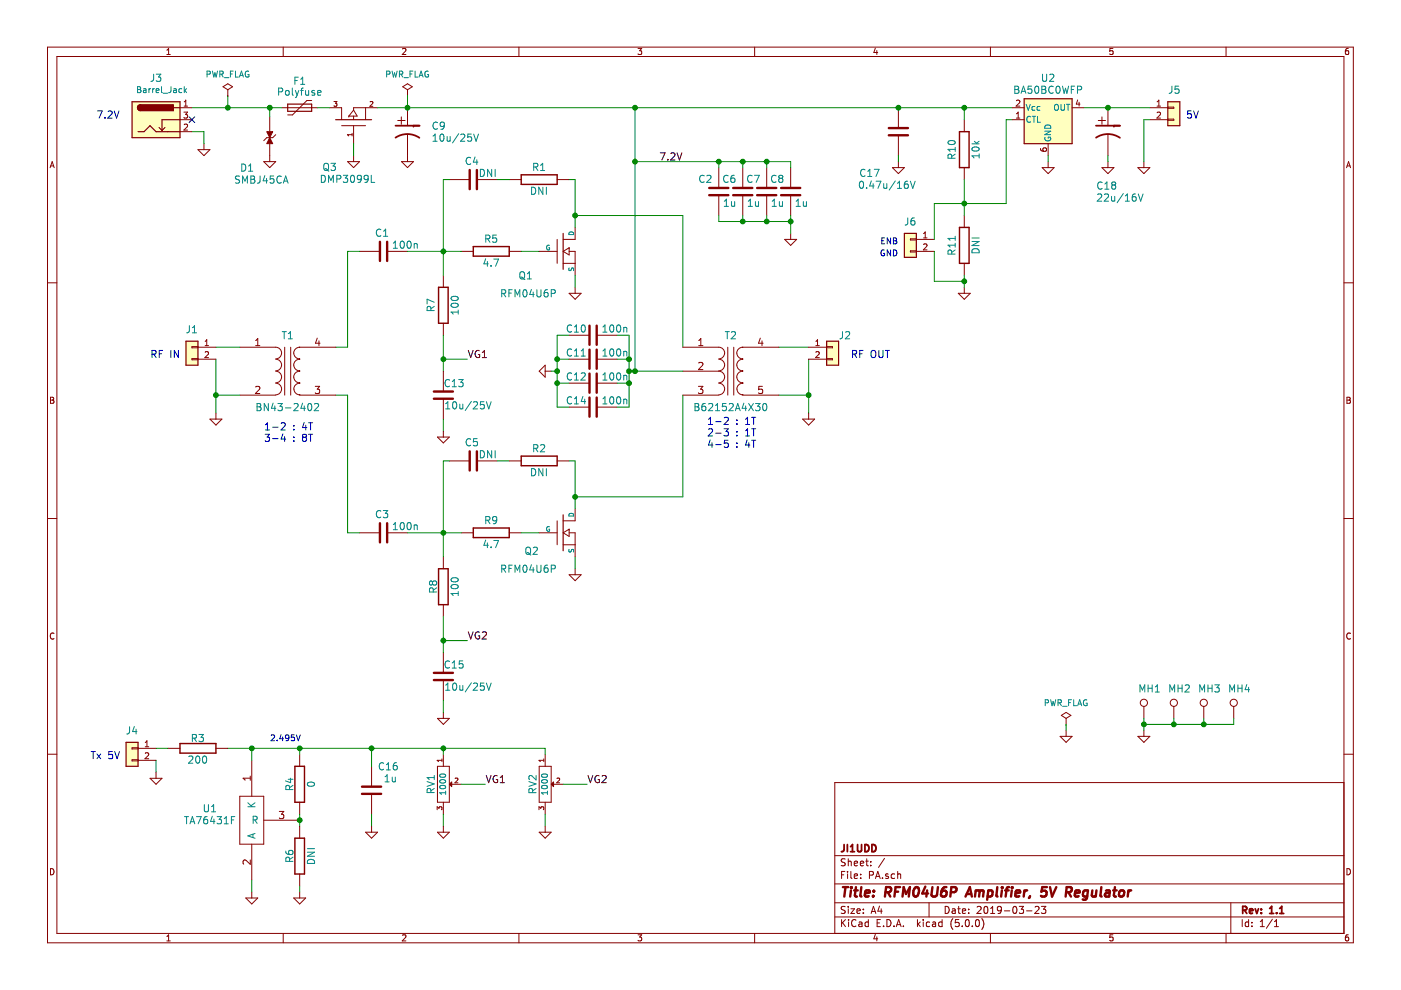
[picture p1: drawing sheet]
EESchema Schematic File Version 4
EELAYER 26 0
EELAYER END
$Descr A4 11693 8268
encoding utf-8
Sheet 1 1
Title "RFM04U6P Amplifier, 5V Regulator"
Date "2019-03-23"
Rev "1.1"
Comp "JI1UDD"
Comment1 ""
Comment2 ""
Comment3 ""
Comment4 ""
$EndDescr
$Comp
L power:GND #PWR01
U 1 1
P 4800 2400
F 0 "#PWR01" H 4800 2400 30  0001 C CNN
F 1 "GND" H 4800 2330 30  0001 C CNN
F 2 "" H 4800 2400 60  0000 C CNN
F 3 "" H 4800 2400 60  0000 C CNN
	1    4800 2400
	1    0    0    -1  
$EndComp
$Comp
L power:GND #PWR02
U 1 1
P 4800 4750
F 0 "#PWR02" H 4800 4750 30  0001 C CNN
F 1 "GND" H 4800 4680 30  0001 C CNN
F 2 "" H 4800 4750 60  0000 C CNN
F 3 "" H 4800 4750 60  0000 C CNN
	1    4800 4750
	1    0    0    -1  
$EndComp
$Comp
L power:GND #PWR03
U 1 1
P 1800 3450
F 0 "#PWR03" H 1800 3450 30  0001 C CNN
F 1 "GND" H 1800 3380 30  0001 C CNN
F 2 "" H 1800 3450 60  0000 C CNN
F 3 "" H 1800 3450 60  0000 C CNN
	1    1800 3450
	1    0    0    -1  
$EndComp
$Comp
L power:GND #PWR04
U 1 1
P 6750 3450
F 0 "#PWR04" H 6750 3450 30  0001 C CNN
F 1 "GND" H 6750 3380 30  0001 C CNN
F 2 "" H 6750 3450 60  0000 C CNN
F 3 "" H 6750 3450 60  0000 C CNN
	1    6750 3450
	1    0    0    -1  
$EndComp
$Comp
L SDR-3:C C1
U 1 1
P 3200 2100
F 0 "C1" V 3350 2050 60  0000 L CNN
F 1 "100n" V 3250 1800 60  0000 L CNN
F 2 "SDR-3:SM0603" V 3050 2100 39  0001 C CNN
F 3 "" H 3200 2100 60  0000 C CNN
	1    3200 2100
	0    -1   -1   0   
$EndComp
$Comp
L SDR-3:C C3
U 1 1
P 3200 4450
F 0 "C3" V 3350 4400 60  0000 L CNN
F 1 "100n" V 3250 4150 60  0000 L CNN
F 2 "SDR-3:SM0603" V 3050 4450 39  0001 C CNN
F 3 "" H 3200 4450 60  0000 C CNN
	1    3200 4450
	0    -1   -1   0   
$EndComp
$Comp
L SDR-3:C C10
U 1 1
P 4950 2800
F 0 "C10" V 5000 2850 60  0000 L CNN
F 1 "100n" V 5000 2500 60  0000 L CNN
F 2 "SDR-3:SM0603" H 4950 2300 39  0001 C CNN
F 3 "" H 4950 2800 60  0000 C CNN
	1    4950 2800
	0    -1   -1   0   
$EndComp
$Comp
L power:GND #PWR06
U 1 1
P 4600 3100
F 0 "#PWR06" H 4600 3100 30  0001 C CNN
F 1 "GND" H 4600 3030 30  0001 C CNN
F 2 "" H 4600 3100 60  0000 C CNN
F 3 "" H 4600 3100 60  0000 C CNN
	1    4600 3100
	0    1    1    0   
$EndComp
Text Label 5500 1350 0    60   ~ 0
7.2V
$Comp
L SDR-3:MOSFET_N Q1
U 1 1
P 4700 2100
F 0 "Q1" H 4450 1900 60  0000 R CNN
F 1 "RFM04U6P" H 4650 1750 60  0000 R CNN
F 2 "SDR-3:SOT89-3_Housing_RevA_02Sep2012" H 4650 1650 39  0001 C CNN
F 3 "" H 4700 2100 60  0000 C CNN
	1    4700 2100
	1    0    0    -1  
$EndComp
$Comp
L SDR-3:MOSFET_N Q2
U 1 1
P 4700 4450
F 0 "Q2" H 4500 4300 60  0000 R CNN
F 1 "RFM04U6P" H 4650 4150 60  0000 R CNN
F 2 "SDR-3:SOT89-3_Housing_RevA_02Sep2012" H 4850 4000 39  0001 C CNN
F 3 "" H 4700 4450 60  0000 C CNN
	1    4700 4450
	1    0    0    -1  
$EndComp
$Comp
L SDR-3:R R1
U 1 1
P 4500 1500
F 0 "R1" V 4600 1500 60  0000 C CNN
F 1 "DNI" V 4400 1500 60  0000 C CNN
F 2 "SDR-3:SM0805" V 4430 1500 39  0001 C CNN
F 3 "" H 4500 1500 30  0000 C CNN
	1    4500 1500
	0    -1   -1   0   
$EndComp
$Comp
L SDR-3:C C4
U 1 1
P 3950 1500
F 0 "C4" V 4100 1450 60  0000 L CNN
F 1 "DNI" V 4000 1300 60  0000 L CNN
F 2 "SDR-3:SM0603" V 3800 1500 39  0001 C CNN
F 3 "" H 3950 1500 60  0000 C CNN
	1    3950 1500
	0    -1   -1   0   
$EndComp
$Comp
L SDR-3:R R2
U 1 1
P 4500 3850
F 0 "R2" V 4600 3850 60  0000 C CNN
F 1 "DNI" V 4400 3850 60  0000 C CNN
F 2 "SDR-3:SM0805" V 4430 3850 39  0001 C CNN
F 3 "" H 4500 3850 30  0000 C CNN
	1    4500 3850
	0    -1   -1   0   
$EndComp
$Comp
L SDR-3:C C5
U 1 1
P 3950 3850
F 0 "C5" V 4100 3800 60  0000 L CNN
F 1 "DNI" V 4000 3650 60  0000 L CNN
F 2 "SDR-3:SM0603" V 3800 3850 39  0001 C CNN
F 3 "" H 3950 3850 60  0000 C CNN
	1    3950 3850
	0    -1   -1   0   
$EndComp
$Comp
L SDR-3:R R3
U 1 1
P 1650 6250
F 0 "R3" V 1730 6250 60  0000 C CNN
F 1 "200" V 1550 6250 60  0000 C CNN
F 2 "SDR-3:SM0603" V 1580 6250 39  0001 C CNN
F 3 "" H 1650 6250 30  0000 C CNN
	1    1650 6250
	0    -1   -1   0   
$EndComp
$Comp
L SDR-3:R R5
U 1 1
P 4100 2100
F 0 "R5" V 4200 2100 60  0000 C CNN
F 1 "4.7" V 4000 2100 60  0000 C CNN
F 2 "SDR-3:SM0603" V 4030 2100 39  0001 C CNN
F 3 "" H 4100 2100 30  0000 C CNN
	1    4100 2100
	0    -1   -1   0   
$EndComp
$Comp
L SDR-3:R R6
U 1 1
P 2500 7150
F 0 "R6" V 2580 7150 60  0000 C CNN
F 1 "DNI" V 2400 7150 60  0000 C CNN
F 2 "SDR-3:SM0603" V 2430 7150 39  0001 C CNN
F 3 "" H 2500 7150 30  0000 C CNN
	1    2500 7150
	-1   0    0    1   
$EndComp
$Comp
L power:GND #PWR07
U 1 1
P 2500 7450
F 0 "#PWR07" H 2500 7450 30  0001 C CNN
F 1 "GND" H 2500 7380 30  0001 C CNN
F 2 "" H 2500 7450 60  0000 C CNN
F 3 "" H 2500 7450 60  0000 C CNN
	1    2500 7450
	1    0    0    -1  
$EndComp
$Comp
L SDR-3:R R4
U 1 1
P 2500 6550
F 0 "R4" V 2580 6550 60  0000 C CNN
F 1 "0" V 2400 6550 60  0000 C CNN
F 2 "SDR-3:SM0603" V 2430 6550 39  0001 C CNN
F 3 "" H 2500 6550 30  0000 C CNN
	1    2500 6550
	-1   0    0    1   
$EndComp
$Comp
L SDR-3:POT RV1
U 1 1
P 3700 6550
F 0 "RV1" H 3700 6450 60  0000 C CNN
F 1 "1000" H 3700 6550 50  0000 C CNN
F 2 "SDR-3:TS4YJ" V 4200 6550 39  0001 C CNN
F 3 "" H 3700 6550 60  0000 C CNN
	1    3700 6550
	0    1    1    0   
$EndComp
Text Label 4050 6550 0    60   ~ 0
VG1
$Comp
L SDR-3:POT RV2
U 1 1
P 4550 6550
F 0 "RV2" H 4550 6450 60  0000 C CNN
F 1 "1000" H 4550 6550 50  0000 C CNN
F 2 "SDR-3:TS4YJ" V 5050 6550 39  0001 C CNN
F 3 "" H 4550 6550 60  0000 C CNN
	1    4550 6550
	0    1    1    0   
$EndComp
Text Label 4900 6550 0    60   ~ 0
VG2
Text Label 3900 3000 0    60   ~ 0
VG1
Text Label 3900 5350 0    60   ~ 0
VG2
$Comp
L SDR-3:C C15
U 1 1
P 3700 5650
F 0 "C15" H 3700 5750 60  0000 L CNN
F 1 "10u/25V" H 3706 5565 60  0000 L CNN
F 2 "SDR-3:SM0603" H 3950 5500 39  0001 C CNN
F 3 "" H 3700 5650 60  0000 C CNN
	1    3700 5650
	1    0    0    -1  
$EndComp
$Comp
L power:GND #PWR010
U 1 1
P 3700 5950
F 0 "#PWR010" H 3700 5950 30  0001 C CNN
F 1 "GND" H 3700 5880 30  0001 C CNN
F 2 "" H 3700 5950 60  0000 C CNN
F 3 "" H 3700 5950 60  0000 C CNN
	1    3700 5950
	1    0    0    -1  
$EndComp
$Comp
L SDR-3:C C13
U 1 1
P 3700 3300
F 0 "C13" H 3700 3400 60  0000 L CNN
F 1 "10u/25V" H 3706 3215 60  0000 L CNN
F 2 "SDR-3:SM0603" H 3950 3150 39  0001 C CNN
F 3 "" H 3700 3300 60  0000 C CNN
	1    3700 3300
	1    0    0    -1  
$EndComp
$Comp
L power:GND #PWR011
U 1 1
P 3700 3600
F 0 "#PWR011" H 3700 3600 30  0001 C CNN
F 1 "GND" H 3700 3530 30  0001 C CNN
F 2 "" H 3700 3600 60  0000 C CNN
F 3 "" H 3700 3600 60  0000 C CNN
	1    3700 3600
	1    0    0    -1  
$EndComp
$Comp
L SDR-3:C C12
U 1 1
P 4950 3200
F 0 "C12" V 5000 3250 60  0000 L CNN
F 1 "100n" V 5000 2900 60  0000 L CNN
F 2 "SDR-3:SM0603" H 4800 2700 39  0001 C CNN
F 3 "" H 4950 3200 60  0000 C CNN
	1    4950 3200
	0    -1   -1   0   
$EndComp
$Comp
L SDR-3:C C14
U 1 1
P 4950 3400
F 0 "C14" V 5000 3450 60  0000 L CNN
F 1 "100n" V 5000 3100 60  0000 L CNN
F 2 "SDR-3:SM0603" H 4950 3000 39  0001 C CNN
F 3 "" H 4950 3400 60  0000 C CNN
	1    4950 3400
	0    -1   -1   0   
$EndComp
$Comp
L SDR-3:C C11
U 1 1
P 4950 3000
F 0 "C11" V 5000 3050 60  0000 L CNN
F 1 "100n" V 5000 2700 60  0000 L CNN
F 2 "SDR-3:SM0603" H 5100 2600 39  0001 C CNN
F 3 "" H 4950 3000 60  0000 C CNN
	1    4950 3000
	0    -1   -1   0   
$EndComp
$Comp
L SDR-3:C C2
U 1 1
P 6000 1600
F 0 "C2" H 6050 1500 60  0000 L CNN
F 1 "1u" H 5850 1700 60  0000 L CNN
F 2 "SDR-3:SM0603" H 6000 1950 39  0001 C CNN
F 3 "" H 6000 1600 60  0000 C CNN
	1    6000 1600
	-1   0    0    1   
$EndComp
$Comp
L SDR-3:C C6
U 1 1
P 6200 1600
F 0 "C6" H 6250 1500 60  0000 L CNN
F 1 "1u" H 6050 1700 60  0000 L CNN
F 2 "SDR-3:SM0603" H 6200 2050 39  0001 C CNN
F 3 "" H 6200 1600 60  0000 C CNN
	1    6200 1600
	-1   0    0    1   
$EndComp
$Comp
L SDR-3:C C7
U 1 1
P 6400 1600
F 0 "C7" H 6450 1500 60  0000 L CNN
F 1 "1u" H 6250 1700 60  0000 L CNN
F 2 "SDR-3:SM0603" H 6400 2150 39  0001 C CNN
F 3 "" H 6400 1600 60  0000 C CNN
	1    6400 1600
	-1   0    0    1   
$EndComp
$Comp
L SDR-3:C C8
U 1 1
P 6600 1600
F 0 "C8" H 6650 1500 60  0000 L CNN
F 1 "1u" H 6450 1700 60  0000 L CNN
F 2 "SDR-3:SM0603" H 6600 2250 39  0001 C CNN
F 3 "" H 6600 1600 60  0000 C CNN
	1    6600 1600
	-1   0    0    1   
$EndComp
$Comp
L power:GND #PWR012
U 1 1
P 6600 1950
F 0 "#PWR012" H 6600 1950 30  0001 C CNN
F 1 "GND" H 6600 1880 30  0001 C CNN
F 2 "" H 6600 1950 60  0000 C CNN
F 3 "" H 6600 1950 60  0000 C CNN
	1    6600 1950
	1    0    0    -1  
$EndComp
$Comp
L SDR-3:CP1 C9
U 1 1
P 3400 1100
F 0 "C9" H 3600 1150 60  0000 L CNN
F 1 "10u/25V" H 3600 1050 60  0000 L CNN
F 2 "SDR-3:SM0805" H 3400 750 39  0001 C CNN
F 3 "" H 3400 1100 60  0000 C CNN
	1    3400 1100
	1    0    0    -1  
$EndComp
$Comp
L SDR-3:R R7
U 1 1
P 3700 2550
F 0 "R7" V 3800 2550 60  0000 C CNN
F 1 "100" V 3600 2550 60  0000 C CNN
F 2 "SDR-3:SM0603" V 3630 2550 39  0001 C CNN
F 3 "" H 3700 2550 30  0000 C CNN
	1    3700 2550
	-1   0    0    1   
$EndComp
$Comp
L SDR-3:R R8
U 1 1
P 3700 4900
F 0 "R8" V 3780 4900 60  0000 C CNN
F 1 "100" V 3600 4900 60  0000 C CNN
F 2 "SDR-3:SM0603" V 3630 4900 39  0001 C CNN
F 3 "" H 3700 4900 30  0000 C CNN
	1    3700 4900
	-1   0    0    1   
$EndComp
Wire Wire Line
	1800 3300 1800 3450
Wire Wire Line
	5250 3100 5300 3100
Wire Wire Line
	6500 3300 6750 3300
Wire Wire Line
	6750 3300 6750 3450
Wire Wire Line
	4800 2300 4800 2400
Wire Wire Line
	4800 4650 4800 4750
Wire Wire Line
	2000 2900 1800 2900
Wire Wire Line
	6500 2900 6750 2900
Wire Wire Line
	3000 2100 2900 2100
Wire Wire Line
	2900 2100 2900 2900
Wire Wire Line
	2900 2900 2800 2900
Wire Wire Line
	2900 3300 2900 4450
Wire Wire Line
	3400 2100 3700 2100
Wire Wire Line
	3400 4450 3700 4450
Wire Wire Line
	4800 1900 4800 1800
Wire Wire Line
	5700 1800 5700 2900
Wire Wire Line
	5700 4150 5700 3300
Wire Wire Line
	4800 4150 4800 4250
Wire Wire Line
	3700 1500 3700 2100
Connection ~ 3700 2100
Wire Wire Line
	3700 3850 3700 4450
Connection ~ 3700 4450
Wire Wire Line
	5300 1350 6000 1350
Connection ~ 5300 3100
Wire Wire Line
	3900 3000 3700 3000
Wire Wire Line
	3900 5350 3700 5350
Wire Wire Line
	3700 5150 3700 5350
Wire Wire Line
	2800 3300 2900 3300
Wire Wire Line
	1800 3000 1800 3300
Connection ~ 1800 3300
Wire Wire Line
	6750 3300 6750 3000
Connection ~ 6750 3300
Wire Wire Line
	4150 1500 4250 1500
Wire Wire Line
	3750 1500 3700 1500
Wire Wire Line
	4750 1500 4800 1500
Wire Wire Line
	4800 1500 4800 1800
Connection ~ 4800 1800
Wire Wire Line
	4150 3850 4250 3850
Wire Wire Line
	3750 3850 3700 3850
Wire Wire Line
	4750 3850 4800 3850
Wire Wire Line
	4800 3850 4800 4150
Connection ~ 4800 4150
Wire Wire Line
	2900 4450 3000 4450
Wire Wire Line
	3700 6250 3700 6300
Wire Wire Line
	3850 6550 4050 6550
Wire Wire Line
	4550 6250 4550 6300
Wire Wire Line
	4700 6550 4900 6550
Connection ~ 3700 6250
Connection ~ 3700 5350
Wire Wire Line
	3700 5850 3700 5950
Wire Wire Line
	3700 3500 3700 3600
Wire Wire Line
	3700 2800 3700 3000
Connection ~ 3700 3000
Wire Wire Line
	4750 2800 4650 2800
Wire Wire Line
	4650 2800 4650 3000
Wire Wire Line
	4650 3000 4750 3000
Wire Wire Line
	4650 3200 4750 3200
Connection ~ 4650 3000
Wire Wire Line
	4600 3100 4650 3100
Connection ~ 4650 3100
Wire Wire Line
	4650 3400 4750 3400
Connection ~ 4650 3200
Wire Wire Line
	5150 2800 5250 2800
Wire Wire Line
	5250 2800 5250 3000
Wire Wire Line
	5250 3000 5150 3000
Wire Wire Line
	5250 3200 5150 3200
Connection ~ 5250 3000
Wire Wire Line
	5250 3400 5150 3400
Connection ~ 5250 3200
Connection ~ 5250 3100
Wire Wire Line
	6000 1400 6000 1350
Connection ~ 6000 1350
Wire Wire Line
	6200 1400 6200 1350
Connection ~ 6200 1350
Wire Wire Line
	6400 1400 6400 1350
Connection ~ 6400 1350
Wire Wire Line
	6600 1400 6600 1350
Wire Wire Line
	6000 1800 6000 1850
Wire Wire Line
	6000 1850 6200 1850
Wire Wire Line
	6200 1850 6200 1800
Wire Wire Line
	6400 1850 6400 1800
Connection ~ 6200 1850
Wire Wire Line
	6600 1850 6600 1800
Connection ~ 6400 1850
Connection ~ 5300 1350
Connection ~ 6600 1850
$Comp
L power:PWR_FLAG #FLG013
U 1 1
P 1900 800
F 0 "#FLG013" H 1900 895 50  0001 C CNN
F 1 "PWR_FLAG" H 1900 980 50  0000 C CNN
F 2 "" H 1900 800 50  0000 C CNN
F 3 "" H 1900 800 50  0000 C CNN
	1    1900 800 
	1    0    0    -1  
$EndComp
$Comp
L power:PWR_FLAG #FLG014
U 1 1
P 8900 6050
F 0 "#FLG014" H 8900 6145 50  0001 C CNN
F 1 "PWR_FLAG" H 8900 6230 50  0000 C CNN
F 2 "" H 8900 6050 50  0000 C CNN
F 3 "" H 8900 6050 50  0000 C CNN
	1    8900 6050
	1    0    0    -1  
$EndComp
Wire Wire Line
	3700 2100 3700 2300
Wire Wire Line
	3700 4450 3700 4650
Wire Wire Line
	1800 3300 2000 3300
Wire Wire Line
	3700 6250 4550 6250
Wire Wire Line
	3700 5350 3700 5450
Wire Wire Line
	3700 3000 3700 3100
Wire Wire Line
	4650 3000 4650 3100
Wire Wire Line
	4650 3100 4650 3200
Wire Wire Line
	4650 3200 4650 3400
Wire Wire Line
	5250 3000 5250 3100
Wire Wire Line
	5250 3200 5250 3400
Wire Wire Line
	5250 3100 5250 3200
Wire Wire Line
	6000 1350 6200 1350
Wire Wire Line
	6200 1350 6400 1350
Wire Wire Line
	6400 1350 6600 1350
Wire Wire Line
	6200 1850 6400 1850
Wire Wire Line
	6400 1850 6600 1850
Wire Wire Line
	5300 1350 5300 3100
Wire Wire Line
	6600 1850 6600 1950
$Comp
L Connector_Generic:Conn_01x02 J2
U 1 1
P 6950 2900
F 0 "J2" H 7000 3000 60  0000 L CNN
F 1 "Conn_01x02" H 7030 2801 50  0001 L CNN
F 2 "SDR-3:PinHeader_1x02_P2.54mm_Vertical" H 7650 2800 39  0001 C CNN
F 3 "~" H 6950 2900 50  0001 C CNN
	1    6950 2900
	1    0    0    -1  
$EndComp
$Comp
L Connector_Generic:Conn_01x02 J1
U 1 1
P 1600 2900
F 0 "J1" H 1600 3050 60  0000 C CNN
F 1 "Conn_01x02" H 1680 2801 50  0001 L CNN
F 2 "SDR-3:PinHeader_1x02_P2.54mm_Vertical" H 1600 2050 39  0001 C CNN
F 3 "~" H 1600 2900 50  0001 C CNN
	1    1600 2900
	-1   0    0    -1  
$EndComp
Wire Wire Line
	4800 1800 5700 1800
Wire Wire Line
	5300 3100 5700 3100
Wire Wire Line
	4800 4150 5700 4150
$Comp
L power:GND #PWR018
U 1 1
P 2100 7450
F 0 "#PWR018" H 2100 7450 30  0001 C CNN
F 1 "GND" H 2100 7380 30  0001 C CNN
F 2 "" H 2100 7450 60  0000 C CNN
F 3 "" H 2100 7450 60  0000 C CNN
	1    2100 7450
	1    0    0    -1  
$EndComp
Wire Wire Line
	2500 6300 2500 6250
Connection ~ 2500 6250
Wire Wire Line
	2500 6250 3100 6250
Wire Wire Line
	2500 7450 2500 7400
$Comp
L power:GND #PWR016
U 1 1
P 3700 6900
F 0 "#PWR016" H 3700 6900 30  0001 C CNN
F 1 "GND" H 3700 6830 30  0001 C CNN
F 2 "" H 3700 6900 60  0000 C CNN
F 3 "" H 3700 6900 60  0000 C CNN
	1    3700 6900
	1    0    0    -1  
$EndComp
Wire Wire Line
	3700 6800 3700 6900
$Comp
L power:GND #PWR017
U 1 1
P 4550 6900
F 0 "#PWR017" H 4550 6900 30  0001 C CNN
F 1 "GND" H 4550 6830 30  0001 C CNN
F 2 "" H 4550 6900 60  0000 C CNN
F 3 "" H 4550 6900 60  0000 C CNN
	1    4550 6900
	1    0    0    -1  
$EndComp
Wire Wire Line
	4550 6800 4550 6900
$Comp
L SDR-3:TA76431F U1
U 1 1
P 2100 6850
F 0 "U1" H 1750 6950 60  0000 C CNN
F 1 "TA76431F" H 1750 6850 60  0000 C CNN
F 2 "SDR-3:SOT89-3_Housing_RevA_02Sep2012" H 2050 6050 39  0001 C CNN
F 3 "" V 2100 6850 60  0000 C CNN
	1    2100 6850
	1    0    0    -1  
$EndComp
Wire Wire Line
	2500 6800 2500 6850
Wire Wire Line
	1900 6250 2100 6250
Connection ~ 2500 6850
Wire Wire Line
	2500 6850 2500 6900
Wire Wire Line
	2100 6350 2100 6250
Connection ~ 2100 6250
Wire Wire Line
	2100 6250 2500 6250
Wire Wire Line
	2100 7350 2100 7450
$Comp
L SDR-3:C C16
U 1 1
P 3100 6600
F 0 "C16" H 3150 6800 60  0000 L CNN
F 1 "1u" H 3200 6700 60  0000 L CNN
F 2 "SDR-3:SM0603" H 3100 6150 39  0001 C CNN
F 3 "" H 3100 6600 60  0000 C CNN
	1    3100 6600
	1    0    0    -1  
$EndComp
$Comp
L power:GND #PWR015
U 1 1
P 3100 6900
F 0 "#PWR015" H 3100 6900 30  0001 C CNN
F 1 "GND" H 3100 6830 30  0001 C CNN
F 2 "" H 3100 6900 60  0000 C CNN
F 3 "" H 3100 6900 60  0000 C CNN
	1    3100 6900
	1    0    0    -1  
$EndComp
Wire Wire Line
	3100 6800 3100 6900
Wire Wire Line
	3100 6400 3100 6250
Connection ~ 3100 6250
Wire Wire Line
	3100 6250 3700 6250
$Comp
L Connector_Generic:Conn_01x02 J4
U 1 1
P 1100 6250
F 0 "J4" H 1100 6400 60  0000 C CNN
F 1 "Conn_01x02" H 1180 6151 50  0001 L CNN
F 2 "SDR-3:PinHeader_1x02_P2.54mm_Vertical" H 1100 5900 39  0001 C CNN
F 3 "~" H 1100 6250 50  0001 C CNN
	1    1100 6250
	-1   0    0    -1  
$EndComp
Wire Wire Line
	1400 6250 1300 6250
$Comp
L power:GND #PWR014
U 1 1
P 1300 6450
F 0 "#PWR014" H 1300 6450 30  0001 C CNN
F 1 "GND" H 1300 6380 30  0001 C CNN
F 2 "" H 1300 6450 60  0000 C CNN
F 3 "" H 1300 6450 60  0000 C CNN
	1    1300 6450
	1    0    0    -1  
$EndComp
Wire Wire Line
	1300 6350 1300 6450
Text Notes 1250 3000 0    60   ~ 0
RF IN
Text Notes 7100 3000 0    60   ~ 0
RF OUT
$Comp
L power:GND #PWR08
U 1 1
P 1700 1200
F 0 "#PWR08" H 1700 1200 30  0001 C CNN
F 1 "GND" H 1700 1130 30  0001 C CNN
F 2 "" H 1700 1200 60  0000 C CNN
F 3 "" H 1700 1200 60  0000 C CNN
	1    1700 1200
	1    0    0    -1  
$EndComp
Wire Wire Line
	1600 1100 1700 1100
Wire Wire Line
	1700 1100 1700 1200
Wire Wire Line
	5300 900  3400 900 
Wire Wire Line
	5300 900  5300 1350
Text Notes 750  6350 0    60   ~ 0
Tx 5V
$Comp
L SDR-3:R R9
U 1 1
P 4100 4450
F 0 "R9" V 4200 4450 60  0000 C CNN
F 1 "4.7" V 4000 4450 60  0000 C CNN
F 2 "SDR-3:SM0603" V 4030 4450 39  0001 C CNN
F 3 "" H 4100 4450 30  0000 C CNN
	1    4100 4450
	0    -1   -1   0   
$EndComp
Wire Wire Line
	3850 2100 3700 2100
Wire Wire Line
	4350 2100 4500 2100
Text Notes 800  1000 0    60   ~ 0
7.2V
$Comp
L SDR-3:Polyfuse F1
U 1 1
P 2500 900
F 0 "F1" V 2275 900 60  0000 C CNN
F 1 "Polyfuse" V 2366 900 60  0000 C CNN
F 2 "SDR-3:FUSE" V 3100 700 39  0001 L CNN
F 3 "" H 2500 900 50  0001 C CNN
	1    2500 900 
	0    1    1    0   
$EndComp
$Comp
L SDR-3:TVSANTI D1
U 1 1
P 2250 1150
F 0 "D1" V 2500 900 60  0000 L CNN
F 1 "SMBJ45CA" V 2600 850 60  0000 L CNN
F 2 "SDR-3:smbj18ca" V 2750 1150 39  0001 C CNN
F 3 "" H 2575 1200 60  0000 C CNN
	1    2250 1150
	0    1    1    0   
$EndComp
$Comp
L SDR-3:MOS_P Q3
U 1 1
P 2950 1000
F 0 "Q3" V 2550 1200 60  0000 C CNN
F 1 "DMP3099L" V 2450 1050 60  0000 C CNN
F 2 "SDR-3:SOT23_3" V 2450 1000 39  0001 C CNN
F 3 "" H 2950 1000 60  0000 C CNN
	1    2950 1000
	0    -1   -1   0   
$EndComp
$Comp
L power:GND #PWR09
U 1 1
P 2250 1300
F 0 "#PWR09" H 2250 1300 30  0001 C CNN
F 1 "GND" H 2250 1230 30  0001 C CNN
F 2 "" H 2250 1300 60  0000 C CNN
F 3 "" H 2250 1300 60  0000 C CNN
	1    2250 1300
	1    0    0    -1  
$EndComp
$Comp
L power:GND #PWR013
U 1 1
P 2950 1300
F 0 "#PWR013" H 2950 1300 30  0001 C CNN
F 1 "GND" H 2950 1230 30  0001 C CNN
F 2 "" H 2950 1300 60  0000 C CNN
F 3 "" H 2950 1300 60  0000 C CNN
	1    2950 1300
	1    0    0    -1  
$EndComp
Wire Wire Line
	2350 900  2250 900 
Wire Wire Line
	2950 1300 2950 1200
Text Notes 9900 1000 0    60   ~ 0
5V
$Comp
L Connector:Barrel_Jack_Switch J3
U 1 1
P 1300 1000
F 0 "J3" H 1300 1350 60  0000 C CNN
F 1 "Barrel_Jack" H 1350 1250 50  0000 C CNN
F 2 "SDR-3:BarrelJack_Wuerth_6941xx301002" H 1300 500 39  0001 C CNN
F 3 "~" H 1350 960 50  0001 C CNN
	1    1300 1000
	1    0    0    -1  
$EndComp
NoConn ~ 1600 1000
$Comp
L SDR-3:TRANSFO T1
U 1 1
P 2400 3100
F 0 "T1" H 2400 3400 60  0000 C CNN
F 1 "BN43-2402" H 2400 2800 60  0000 C CNN
F 2 "SDR-3:BN43-2402_TRNS" H 2400 2650 39  0001 C CNN
F 3 "" H 2400 3100 60  0000 C CNN
	1    2400 3100
	1    0    0    -1  
$EndComp
$Comp
L Connector_Generic:Conn_01x02 J5
U 1 1
P 9800 900
F 0 "J5" H 9750 1050 60  0000 L CNN
F 1 "Conn_01x02" H 9880 801 50  0001 L CNN
F 2 "SDR-3:PinHeader_1x02_P2.54mm_Vertical" H 10350 700 39  0001 C CNN
F 3 "~" H 9800 900 50  0001 C CNN
	1    9800 900 
	1    0    0    -1  
$EndComp
$Comp
L SDR-3:TR_3P_2S T2
U 1 1
P 6100 3100
F 0 "T2" H 6100 3400 60  0000 C CNN
F 1 "B62152A4X30" H 6100 2800 60  0000 C CNN
F 2 "SDR-3:B62152A4X30_TRNS" H 6150 2700 39  0001 C CNN
F 3 "" H 6100 3100 60  0000 C CNN
	1    6100 3100
	1    0    0    -1  
$EndComp
$Comp
L Connector:TestPoint MH1
U 1 1
P 9550 6000
F 0 "MH1" H 9500 6250 60  0000 L CNN
F 1 "TestPoint" H 9608 6029 60  0001 L CNN
F 2 "SDR-3:m3" H 9450 6350 60  0001 L CNN
F 3 "~" H 9750 6000 50  0001 C CNN
	1    9550 6000
	1    0    0    -1  
$EndComp
$Comp
L Connector:TestPoint MH2
U 1 1
P 9800 6000
F 0 "MH2" H 9750 6250 60  0000 L CNN
F 1 "TestPoint" H 9858 6029 60  0001 L CNN
F 2 "SDR-3:m3" H 9700 6350 60  0001 L CNN
F 3 "~" H 10000 6000 50  0001 C CNN
	1    9800 6000
	1    0    0    -1  
$EndComp
$Comp
L Connector:TestPoint MH3
U 1 1
P 10050 6000
F 0 "MH3" H 10000 6250 60  0000 L CNN
F 1 "TestPoint" H 10108 6029 60  0001 L CNN
F 2 "SDR-3:m3" H 9950 6350 60  0001 L CNN
F 3 "~" H 10250 6000 50  0001 C CNN
	1    10050 6000
	1    0    0    -1  
$EndComp
$Comp
L Connector:TestPoint MH4
U 1 1
P 10300 6000
F 0 "MH4" H 10250 6250 60  0000 L CNN
F 1 "TestPoint" H 10358 6029 60  0001 L CNN
F 2 "SDR-3:m3" H 10200 6350 60  0001 L CNN
F 3 "~" H 10500 6000 50  0001 C CNN
	1    10300 6000
	1    0    0    -1  
$EndComp
$Comp
L power:GND #PWR0101
U 1 1
P 9550 6100
F 0 "#PWR0101" H 9550 6100 30  0001 C CNN
F 1 "GND" H 9550 6030 30  0001 C CNN
F 2 "" H 9550 6100 60  0000 C CNN
F 3 "" H 9550 6100 60  0000 C CNN
	1    9550 6100
	1    0    0    -1  
$EndComp
Wire Wire Line
	9550 6100 9550 6050
Wire Wire Line
	9550 6050 9800 6050
Wire Wire Line
	10300 6050 10300 6000
Connection ~ 9550 6050
Wire Wire Line
	9550 6050 9550 6000
Wire Wire Line
	10050 6000 10050 6050
Connection ~ 10050 6050
Wire Wire Line
	10050 6050 10300 6050
Wire Wire Line
	9800 6000 9800 6050
Connection ~ 9800 6050
Wire Wire Line
	9800 6050 10050 6050
Wire Wire Line
	4500 4450 4350 4450
Wire Wire Line
	3850 4450 3700 4450
Wire Wire Line
	2650 900  2750 900 
Wire Wire Line
	2250 975  2250 900 
Connection ~ 2250 900 
Wire Wire Line
	2250 900  1900 900 
$Comp
L power:GND #PWR0102
U 1 1
P 8900 6100
F 0 "#PWR0102" H 8900 6100 30  0001 C CNN
F 1 "GND" H 8900 6030 30  0001 C CNN
F 2 "" H 8900 6100 60  0000 C CNN
F 3 "" H 8900 6100 60  0000 C CNN
	1    8900 6100
	1    0    0    -1  
$EndComp
Wire Wire Line
	8900 6050 8900 6100
Wire Wire Line
	1900 800  1900 900 
Connection ~ 1900 900 
Wire Wire Line
	1900 900  1600 900 
$Comp
L power:GND #PWR0103
U 1 1
P 3400 1300
F 0 "#PWR0103" H 3400 1300 30  0001 C CNN
F 1 "GND" H 3400 1230 30  0001 C CNN
F 2 "" H 3400 1300 60  0000 C CNN
F 3 "" H 3400 1300 60  0000 C CNN
	1    3400 1300
	1    0    0    -1  
$EndComp
Connection ~ 3400 900 
Wire Wire Line
	3400 900  3150 900 
$Comp
L SDR-3:BA50BC0WFP U2
U 1 1
P 8750 1000
F 0 "U2" H 8750 1350 60  0000 C CNN
F 1 "BA50BC0WFP" H 8750 1250 60  0000 C CNN
F 2 "SDR-3:TO-252-5_TabPin6" H 8900 350 39  0001 C CIN
F 3 "" H 8750 1000 50  0001 C CNN
	1    8750 1000
	1    0    0    -1  
$EndComp
$Comp
L SDR-3:CP1 C18
U 1 1
P 9250 1100
F 0 "C18" H 9150 650 60  0000 L CNN
F 1 "22u/16V" H 9150 550 60  0000 L CNN
F 2 "SDR-3:CP_EIA-3528-15_AVX-H_Pad1.50x2.35mm_HandSolder" H 9500 650 39  0001 C CNN
F 3 "" H 9250 1100 60  0000 C CNN
	1    9250 1100
	1    0    0    -1  
$EndComp
$Comp
L power:GND #PWR0104
U 1 1
P 8750 1350
F 0 "#PWR0104" H 8750 1350 30  0001 C CNN
F 1 "GND" H 8750 1280 30  0001 C CNN
F 2 "" H 8750 1350 60  0000 C CNN
F 3 "" H 8750 1350 60  0000 C CNN
	1    8750 1350
	1    0    0    -1  
$EndComp
$Comp
L power:GND #PWR0105
U 1 1
P 9250 1350
F 0 "#PWR0105" H 9250 1350 30  0001 C CNN
F 1 "GND" H 9250 1280 30  0001 C CNN
F 2 "" H 9250 1350 60  0000 C CNN
F 3 "" H 9250 1350 60  0000 C CNN
	1    9250 1350
	1    0    0    -1  
$EndComp
$Comp
L power:GND #PWR0106
U 1 1
P 9550 1350
F 0 "#PWR0106" H 9550 1350 30  0001 C CNN
F 1 "GND" H 9550 1280 30  0001 C CNN
F 2 "" H 9550 1350 60  0000 C CNN
F 3 "" H 9550 1350 60  0000 C CNN
	1    9550 1350
	1    0    0    -1  
$EndComp
$Comp
L SDR-3:C C17
U 1 1
P 7500 1100
F 0 "C17" H 7650 1450 60  0000 L CNN
F 1 "0.47u/16V" H 7350 1550 60  0000 L CNN
F 2 "SDR-3:SM0603" H 7500 1550 39  0001 C CNN
F 3 "" H 7500 1100 60  0000 C CNN
	1    7500 1100
	-1   0    0    1   
$EndComp
$Comp
L power:GND #PWR0107
U 1 1
P 7500 1350
F 0 "#PWR0107" H 7500 1350 30  0001 C CNN
F 1 "GND" H 7500 1280 30  0001 C CNN
F 2 "" H 7500 1350 60  0000 C CNN
F 3 "" H 7500 1350 60  0000 C CNN
	1    7500 1350
	1    0    0    -1  
$EndComp
Wire Wire Line
	8750 1350 8750 1300
Wire Wire Line
	7500 1350 7500 1300
Wire Wire Line
	9250 1350 9250 1300
Wire Wire Line
	9550 1350 9550 1000
Wire Wire Line
	9550 1000 9600 1000
Wire Wire Line
	9600 900  9250 900 
Wire Wire Line
	9250 900  9050 900 
Connection ~ 9250 900 
Wire Wire Line
	8450 900  8050 900 
Wire Wire Line
	5300 900  7500 900 
Connection ~ 5300 900 
Connection ~ 7500 900 
$Comp
L SDR-3:R R10
U 1 1
P 8050 1250
F 0 "R10" V 8150 1250 60  0000 C CNN
F 1 "10k" V 7950 1250 60  0000 C CNN
F 2 "SDR-3:SM0603" V 7980 1250 39  0001 C CNN
F 3 "" H 8050 1250 30  0000 C CNN
	1    8050 1250
	-1   0    0    1   
$EndComp
$Comp
L SDR-3:R R11
U 1 1
P 8050 2050
F 0 "R11" V 8150 2050 60  0000 C CNN
F 1 "DNI" V 7950 2050 60  0000 C CNN
F 2 "SDR-3:SM0603" V 7980 2050 39  0001 C CNN
F 3 "" H 8050 2050 30  0000 C CNN
	1    8050 2050
	-1   0    0    1   
$EndComp
$Comp
L power:GND #PWR0108
U 1 1
P 8050 2400
F 0 "#PWR0108" H 8050 2400 30  0001 C CNN
F 1 "GND" H 8050 2330 30  0001 C CNN
F 2 "" H 8050 2400 60  0000 C CNN
F 3 "" H 8050 2400 60  0000 C CNN
	1    8050 2400
	1    0    0    -1  
$EndComp
Wire Wire Line
	8050 1000 8050 900 
Connection ~ 8050 900 
Wire Wire Line
	8050 900  7500 900 
Wire Wire Line
	8050 1500 8050 1700
Wire Wire Line
	8450 1000 8400 1000
Wire Wire Line
	8400 1000 8400 1700
Wire Wire Line
	8400 1700 8050 1700
Connection ~ 8050 1700
Wire Wire Line
	8050 1700 8050 1800
$Comp
L Connector_Generic:Conn_01x02 J6
U 1 1
P 7600 2000
F 0 "J6" H 7600 2150 60  0000 C CNN
F 1 "Conn_01x02" H 7680 1901 50  0001 L CNN
F 2 "SDR-3:PinHeader_1x02_P2.54mm_Vertical" H 7600 1450 39  0001 C CNN
F 3 "~" H 7600 2000 50  0001 C CNN
	1    7600 2000
	-1   0    0    -1  
$EndComp
Wire Wire Line
	7800 2000 7800 1700
Wire Wire Line
	7800 1700 8050 1700
Wire Wire Line
	8050 2400 8050 2350
Wire Wire Line
	8050 2350 7800 2350
Wire Wire Line
	7800 2350 7800 2100
Connection ~ 8050 2350
Wire Wire Line
	8050 2350 8050 2300
Text Notes 7500 2050 2    50   ~ 0
ENB
Text Notes 7500 2150 2    50   ~ 0
GND
$Comp
L power:PWR_FLAG #FLG0101
U 1 1
P 3400 800
F 0 "#FLG0101" H 3400 895 50  0001 C CNN
F 1 "PWR_FLAG" H 3400 980 50  0000 C CNN
F 2 "" H 3400 800 50  0000 C CNN
F 3 "" H 3400 800 50  0000 C CNN
	1    3400 800 
	1    0    0    -1  
$EndComp
Wire Wire Line
	3400 800  3400 900 
Text Notes 2200 3700 0    60   ~ 0
1-2 : 4T\n3-4 : 8T
Text Notes 5900 3750 0    60   ~ 0
1-2 : 1T\n2-3 : 1T\n4-5 : 4T
Text Notes 2250 6200 0    50   ~ 0
2.495V
$EndSCHEMATC
